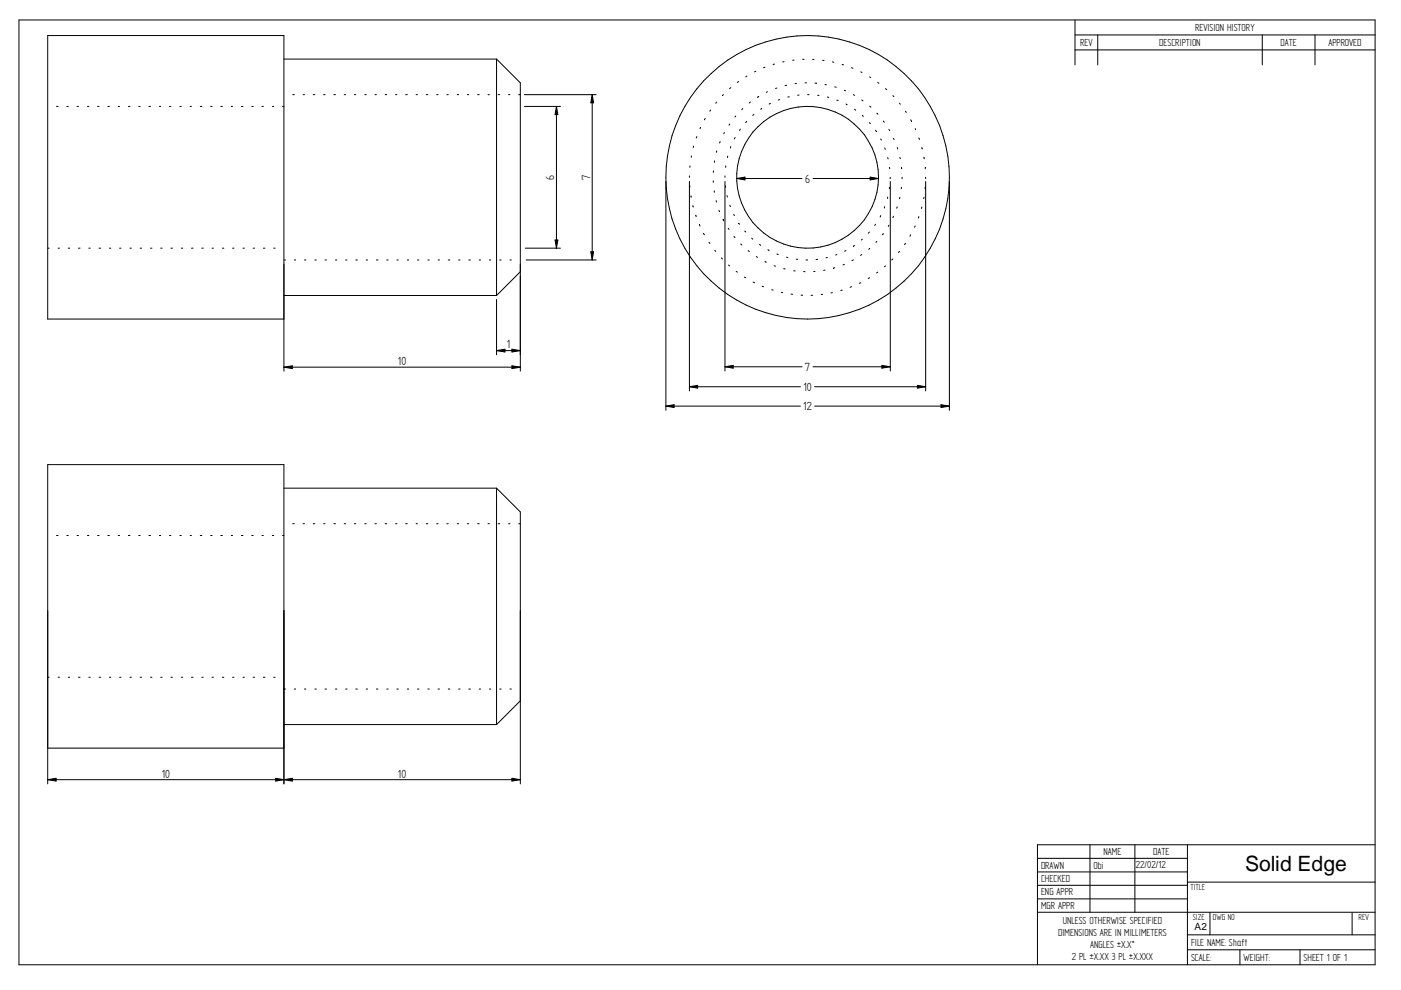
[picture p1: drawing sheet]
<svg xmlns="http://www.w3.org/2000/svg" width="297mm" height="210mm" viewBox="0 0 297 210" stroke-linecap="round" stroke-linejoin="round" font-family="sans-serif">
<g fill="none" stroke="#000" stroke-width=".21">
<path d="M4 4.2h287.5v200.4h-287.5zM60.2 12.5h45.1M105.3 12.5v50.2M105.3 12.5l5 5.1v61.1M154.9 18.6l-.2 .2M156.6 17.3l-.3 .2M158.4 16.1l-.3 .2M160.2 15.1l-.2 .1M162.2 14.3l-.3 .1M162.7 19.5l-.2 .1M164.2 13.6l-.3 .1M164.7 18.7l-.3 .1"/>
<path d="M166.2 13.1h-.3M166.8 18.1l-.3 .1M168.4 12.7l-.3 .1M168.9 17.7h-.3M170.2 12.6h.3M170.7 17.6h.3M172.3 12.6h.3M172.8 17.6l.3 .1M174.4 12.8h.3M174.9 17.9l.3 .1M176.5 13.1l.3 .1M177 18.4l.3 .1"/>
<path d="M178.6 13.7l.3 .1M179 19.1l.3 .2M180.5 14.4l.3 .1M182.5 15.2l.2 .2M184.4 16.3l.2 .1M186.1 17.5l.2 .2M187.7 18.8l.3 .2M227.9 4.2v9.6M227.9 7.4h63.6M227.9 10.6h63.6M232.7 7.4v6.4M267.6 7.4v6.4"/>
<path d="M278.8 7.4v6.4M12 22.6h.3M14.2 22.6h.3M16.3 22.6h.3M18.5 22.6h.3M20.7 22.6h.3M22.9 22.6h.3M25.1 22.6h.3M27.2 22.6h.4M29.4 22.6h.3M31.6 22.6h.3M33.8 22.6h.3"/>
<path d="M35.9 22.6h.3M38.1 22.6h.3M40.3 22.6h.3M42.5 22.6h.3M44.7 22.6h.3M46.8 22.6h.4M49 22.6h.3M51.2 22.6h.3M53.4 22.6h.3M55.5 22.6h.3M57.7 22.6h.3M59.9 22.6h.3"/>
<path d="M62.1 20.1h.3M64.3 20.1h.3M66.4 20.1h.4M68.6 20.1h.3M70.8 20.1h.3M73 20.1h.3M75.1 20.1h.3M77.3 20.1h.3M79.5 20.1h.3M81.7 20.1h.3M83.9 20.1h.3M86 20.1h.4"/>
<path d="M88.2 20.1h.3M90.4 20.1h.3M92.6 20.1h.3M94.7 20.1h.3M96.9 20.1h.3M99.1 20.1h.3M101.3 20.1h.3M103.5 20.1h.3M105.6 20.1h.4M107.8 20.1h.3M110 20.1h.3M111.2 20.1h15.2"/>
<path d="M111.2 22.6h7.6M118 22.6l.3 1.7h-.6zM118 22.6v30M125.6 20.1l.3 1.7h-.6zM125.6 20.1v35M141.2 38.5v48.5M146.2 37.3v.3M146.2 38.5v44.4M146.3 39.4v.3M146.3 35.2v.3M146.6 33.1v.3M147.1 31l-.1 .3"/>
<path d="M147.7 29l-.1 .3M148.5 27l-.1 .3M149.5 25.1l-.2 .3M150.7 23.3l-.2 .3M151.2 38.4l.1 .3M151.3 36.2v.3M151.5 34.1v.3M151.9 21.6l-.1 .3M152 32l-.1 .3M152.7 30l-.1 .3M153.4 20.1l-.2 .2M153.6 28.1l-.1 .3"/>
<path d="M153.7 37.3v.3M153.7 38.5v40.2M153.8 39.4v.3M153.9 35.2l-.1 .3M154.3 33.1l-.1 .3M154.7 26.3l-.1 .2M154.9 31.1v.3M155.9 29.2l-.2 .3M156 24.6l-.2 .2M156.2 37.8l1.7-.3v.6zM156.2 37.8h13.8M157 27.4l-.2 .2"/>
<path d="M157.5 23l-.2 .2M158.3 25.7l-.2 .3M159.1 21.6l-.2 .2M159.8 24.3l-.2 .2M160.9 20.4l-.3 .2M161.5 23l-.2 .2M163.4 21.9l-.3 .2M165.3 21.1l-.3 .1M167.3 20.5l-.3 .1M169.4 20.2h-.3M171.2 20.1h.3M172.4 37.8h13.9"/>
<path d="M173.4 20.2h.2M175.4 20.6l.3 .1M177.4 21.2l.3 .1M179.4 22.1l.2 .1M180.9 20.1l.3 .1M181.2 23.2l.2 .2M182.7 21.2l.3 .2M182.8 24.5l.2 .2M184.3 26l.2 .2M184.4 22.5l.3 .2M184.5 37.5l1.8 .3-1.8 .3zM185.6 27.6l.2 .3"/>
<path d="M185.9 24l.2 .2M186.7 29.5l.2 .2M187.3 25.7l.2 .2M187.6 31.4l.1 .3M188.2 33.4l.1 .3M188.5 27.4l.1 .3M188.6 39.7l-.1 .3M188.6 35.5v.3M188.8 37.6l-.1 .3M188.8 38.5v40.2M189.3 20.3l.2 .2M189.4 29.3l.2 .3"/>
<path d="M190.2 31.3l.1 .3M190.7 21.9l.2 .2M190.8 33.4l.1 .3M191.1 39.7v.3M191.1 35.5l.1 .2M191.3 37.6v.3M192 23.6l.1 .2M193.1 25.4l.1 .3M194.1 27.3v.2M194.8 29.3l.1 .2M195.4 31.3l.1 .3M195.9 33.4l.1 .3"/>
<path d="M196.2 39.7l-.1 .3M196.2 35.5v.3M196.3 37.6v.3M196.3 38.5v44.4M201.3 38.5v48.5M10.1 52.6h.3M12.3 52.6h.3M14.5 52.6h.3M16.6 52.6h.4M18.8 52.6h.3M21 52.6h.3M23.2 52.6h.3"/>
<path d="M25.4 52.6h.3M27.6 52.6h.3M29.7 52.6h.3M31.9 52.6h.3M34.1 52.6h.3M36.2 52.6h.4M38.4 52.6h.3M40.6 52.6h.3M42.8 52.6h.3M45 52.6h.3M47.2 52.6h.3M49.3 52.6h.3"/>
<path d="M51.5 52.6h.3M53.7 52.6h.3M55.8 52.6h.4M58 52.6h.3M60.2 55.1h.3M62.4 55.1h.3M64.6 55.1h.3M66.8 55.1h.3M68.9 55.1h.3M71.1 55.1h.3M73.3 55.1h.3M75.4 55.1h.4"/>
<path d="M77.6 55.1h.3M79.8 55.1h.3M82 55.1h.3M84.2 55.1h.3M86.4 55.1h.3M88.5 55.1h.3M90.7 55.1h.3M92.9 55.1h.3M95 55.1h.4M97.2 55.1h.3M99.4 55.1h.3M101.6 55.1h.3"/>
<path d="M103.8 55.1h.3M106 55.1h.3M108.1 55.1h.3M110.3 57.6l-5 5.1M111.4 52.6h7.4M111.5 55.1h14.9M117.7 50.9h.6l-.3 1.7zM125.3 53.4h.6l-.3 1.7zM146.5 41.5l.1 .3M146.9 43.6l.1 .3M147.5 45.6l.1 .3M148.3 47.7l.1 .2"/>
<path d="M149.2 49.5l.1 .3M150.3 51.4l.2 .2M151.4 40.5l.1 .3M151.5 53.1l.3 .2M151.8 42.5l.1 .3M152.4 44.6l.1 .2M152.9 54.7l.3 .2M153.3 46.5l.2 .3M154.1 41.5l.1 .3M154.4 48.4l.2 .2M154.5 56.2l.2 .2M154.7 43.5l.2 .3"/>
<path d="M155.6 45.5l.1 .2M155.6 50.1l.2 .3M156.1 57.5l.2 .2M156.6 47.3l.2 .2M157.1 51.7l.2 .2M157.8 58.8l.3 .1M157.9 49l.2 .2M158.6 53.1l.3 .2M159.4 50.5l.2 .2M159.7 59.8l.3 .1M160.4 54.4l.2 .2M161 51.8l.3 .2"/>
<path d="M162.2 55.5l.3 .1M162.8 53l.3 .1M164.1 56.3l.3 .1M164.7 53.8l.3 .2M166.2 57h.3M166.7 54.5l.3 .1M168.3 57.4h.3M168.8 54.9l.3 .1M170.4 57.6h.3M170.9 55.1h.3M172.8 57.5l-.3 .1M173.4 55h-.4"/>
<path d="M174.9 57.3h-.3M175.4 54.6l-.3 .1M177 56.8l-.3 .1M177.4 54l-.2 .1M179 56l-.3 .2M179.4 53.1l-.3 .2M180.9 55.1l-.3 .1M181.2 52l-.2 .2M182.5 59.9l-.3 .2M182.7 54l-.2 .1M182.8 50.7l-.2 .2M184.3 49.2l-.2 .2"/>
<path d="M184.4 58.9l-.3 .2M184.4 52.7l-.2 .2M185.6 47.5l-.1 .3M185.9 51.2l-.2 .2M186.1 57.7l-.3 .2M186.7 45.7l-.1 .3M187.3 49.5l-.2 .3M187.6 43.8l-.1 .3M187.7 56.4l-.2 .2M188.2 41.8v.3M188.5 47.8l-.2 .2M189.3 54.9l-.2 .2"/>
<path d="M189.4 45.8l-.1 .3M190.2 43.9l-.1 .3M190.7 53.3l-.2 .3M190.8 41.8l-.1 .3M192 51.6l-.2 .3M193.1 49.8l-.2 .3M194.1 47.9l-.2 .3M194.8 45.9l-.1 .3M195.4 43.9v.3M195.9 41.8l-.1 .3M60.2 67.6h-50.1v-60.1h50.1v71.2M60.2 62.7h45.1"/>
<path d="M60.2 77.9l1.8-.3v.5zM60.2 77.9h50.1M105.3 63.5v11.7M105.3 74.3l1.8-.3v.6zM105.3 74.3h5M108.5 74l1.8 .3-1.8 .3zM108.5 77.6l1.8 .3-1.8 .2zM153.7 77.8l1.7-.3v.6zM153.7 77.8h16.3M161.6 60.7l.3 .1M163.6 61.4l.3 .1M165.6 62l.3 .1"/>
<path d="M167.7 62.4h.4M169.8 62.6h.4M172 62.6h.3M172.4 77.8h16.4M174.4 62.4h-.3M176.5 62.1h-.3M178.6 61.5l-.3 .1M180.5 60.8l-.2 .1M187 77.5l1.8 .3-1.8 .3zM141.2 86.1l1.7-.3v.6zM141.2 86.1h28.5M146.2 82l1.7-.3v.6z"/>
<path d="M146.2 82h23.5M172.7 82h23.6M172.7 86.1h28.6M194.5 81.7l1.8 .3-1.8 .3zM199.5 85.8l1.8 .3-1.8 .3zM12 113.5h.3M14.2 113.5h.3M16.3 113.5h.3M18.5 113.5h.3M20.7 113.5h.3M22.9 113.5h.3M25.1 113.5h.3"/>
<path d="M27.2 113.5h.4M29.4 113.5h.3M31.6 113.5h.3M33.8 113.5h.3M35.9 113.5h.3M38.1 113.5h.3M40.3 113.5h.3M42.5 113.5h.3M44.7 113.5h.3M46.8 113.5h.4M49 113.5h.3M51.2 113.5h.3"/>
<path d="M53.4 113.5h.3M55.5 113.5h.3M57.7 113.5h.3M59.9 113.5h.3M60.2 103.5h45.1M62.1 111h.3M64.3 111h.3M66.4 111h.4M68.6 111h.3M70.8 111h.3M73 111h.3M75.1 111h.3"/>
<path d="M77.3 111h.3M79.5 111h.3M81.7 111h.3M83.9 111h.3M86 111h.4M88.2 111h.3M90.4 111h.3M92.6 111h.3M94.7 111h.3M96.9 111h.3M99.1 111h.3M101.3 111h.3"/>
<path d="M103.5 111h.3M105.3 103.5v50.1M105.3 103.5l5 5v57.7M105.6 111h.4M107.8 111h.3M110 111h.3M10.1 158.6h50.1M10.1 143.6h.3M12.3 143.6h.3M14.5 143.6h.3M16.6 143.6h.4M18.8 143.6h.3"/>
<path d="M21 143.6h.3M23.2 143.6h.3M25.4 143.6h.3M27.6 143.6h.3M29.7 143.6h.3M31.9 143.6h.3M34.1 143.6h.3M36.2 143.6h.4M38.4 143.6h.3M40.6 143.6h.3M42.8 143.6h.3M45 143.6h.3"/>
<path d="M47.2 143.6h.3M49.3 143.6h.3M51.5 143.6h.3M53.7 143.6h.3M55.8 143.6h.4M58 143.6h.3M60.2 153.6h45.1M60.2 146.1h.3M62.4 146.1h.3M64.6 146.1h.3M66.8 146.1h.3M68.9 146.1h.3"/>
<path d="M71.1 146.1h.3M73.3 146.1h.3M75.4 146.1h.4M77.6 146.1h.3M79.8 146.1h.3M82 146.1h.3M84.2 146.1h.3M86.4 146.1h.3M88.5 146.1h.3M90.7 146.1h.3M92.9 146.1h.3M95 146.1h.4"/>
<path d="M97.2 146.1h.3M99.4 146.1h.3M101.6 146.1h.3M103.8 146.1h.3M106 146.1h.3M108.1 146.1h.3M110.3 148.6l-5 5M10.1 166.2v-67.7h50.1v67.7M10.1 165.3h100.2M10.1 165.3l1.8-.3v.6zM58.5 165l1.7 .3-1.7 .3zM60.2 165.3l1.8-.3v.6z"/>
<path d="M108.5 165l1.8 .3-1.8 .3zM231.1 179.1v14.3M240.6 179.1v14.3M251.8 179.1v25.5M291.5 179.1h-71.5v25.5M220 182h31.8M220 184.9h31.8M220 187.7h31.8M220 190.6h31.8M220 193.4h71.5M251.8 187h39.7M251.8 198.2h39.7"/>
<path d="M256.5 193.5v4.7M286.7 193.5v4.7M251.8 201.4h39.7M262.9 201.4v3.2M275.6 201.4v3.2"/>
<circle cx="171.2" cy="37.6" r="15"/>
<circle cx="171.2" cy="37.6" r="30.1"/>
</g>
<g fill="#000">
<path d="M118 22.6l.3 1.7h-.6zM125.6 20.1l.3 1.7h-.6zM156.2 37.8l1.7-.3v.6zM184.5 37.5l1.8 .3-1.8 .3zM117.7 50.9h.6l-.3 1.7zM125.3 53.4h.6l-.3 1.7zM60.2 77.9l1.8-.3v.5zM105.3 74.3l1.8-.3v.6zM108.5 74l1.8 .3-1.8 .3zM108.5 77.6l1.8 .3-1.8 .2zM153.7 77.8l1.7-.3v.6zM187 77.5l1.8 .3-1.8 .3z"/>
<path d="M141.2 86.1l1.7-.3v.6zM146.2 82l1.7-.3v.6zM194.5 81.7l1.8 .3-1.8 .3zM199.5 85.8l1.8 .3-1.8 .3zM10.1 165.3l1.8-.3v.6zM58.5 165l1.7 .3-1.7 .3zM60.2 165.3l1.8-.3v.6zM108.5 165l1.8 .3-1.8 .3z"/>
</g>
<text font-size="4.5" x="264" y="184.6">Solid Edge</text>
<g font-size="2.8">
<text x="117.5" y="38.1" transform="rotate(-90 117.5 38.1)">6</text>
<text x="125.1" y="38.1" transform="rotate(-90 125.1 38.1)">7</text>
<text x="170.7" y="38.7">6</text>
<text x="84.4" y="77.4">10</text>
<text x="107.4" y="73.9">1</text>
<text x="170.3" y="82.9">10</text>
<text x="170.6" y="78.7">7</text>
<text x="170.3" y="87">12</text>
<text x="34.3" y="164.9">10</text>
<text x="84.4" y="164.9">10</text>
</g>
<g font-size="2.5">
<text x="229" y="9.7">REV</text>
<text x="245.8" y="9.7">DESCRIPTION</text>
<text x="253.4" y="6.5">REVISION HISTORY</text>
<text x="271.5" y="9.7">DATE</text>
<text x="281.7" y="9.7">APPROVED</text>
<text x="220.7" y="184.1">DRAWN</text>
<text x="231.9" y="184.2">Obi</text>
<text x="234" y="181.3">NAME</text>
<text x="240.8" y="184">22/02/12</text>
<text x="244.5" y="181.3">DATE</text>
<text x="220.7" y="187">CHECKED</text>
<text x="220.7" y="189.9">ENG APPR</text>
<text x="220.7" y="192.7">MGR APPR</text>
<text x="225.3" y="196">UNLESS OTHERWISE SPECIFIED</text>
<text x="224.4" y="198.5">DIMENSIONS ARE IN MILLIMETERS</text>
<text x="227.2" y="203.5">2 PL ±X.XX 3 PL ±X.XXX</text>
<text x="231.1" y="201">ANGLES ±X.X°</text>
<text x="252.5" y="200.6">FILE NAME: Shaft</text>
<text x="252.5" y="203.7">SCALE:</text>
<text x="263.6" y="203.7">WEIGHT:</text>
<text x="276.4" y="203.8">SHEET 1 OF 1</text>
</g>
<text font-size="2.1" x="253.3" y="197.2">A2</text>
<g font-size="2">
<text x="252.4" y="188.7">TITLE</text>
<text x="252.9" y="195.1">SIZE</text>
<text x="257.2" y="195.1">DWG NO</text>
<text x="288" y="195.1">REV</text>
</g>
</svg>
